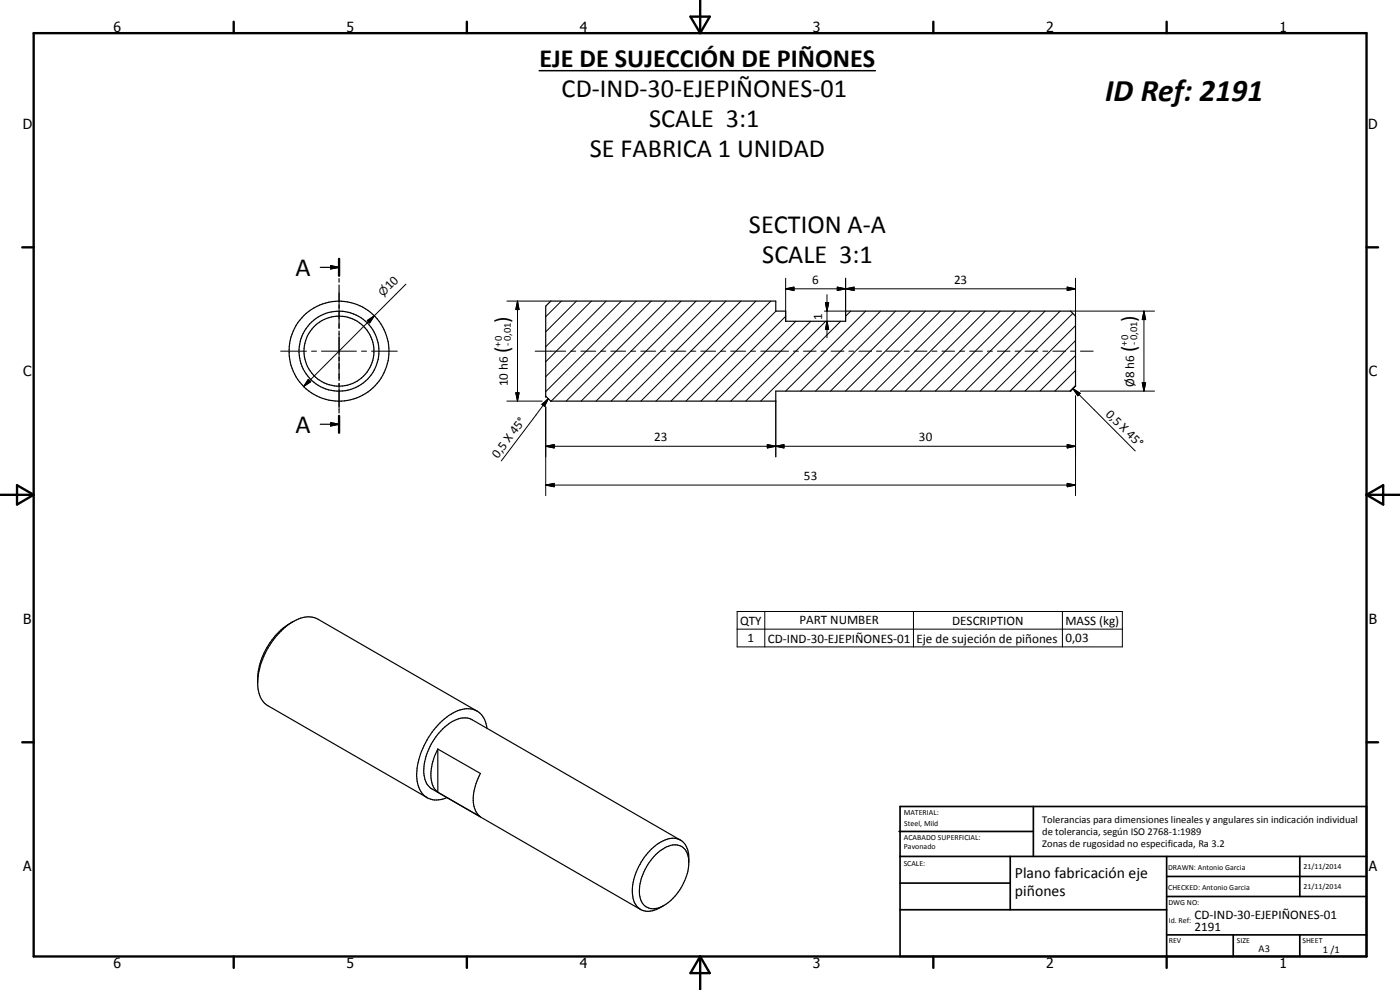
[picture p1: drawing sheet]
<svg xmlns="http://www.w3.org/2000/svg" width="420mm" height="297mm" viewBox="0 0 420 297" stroke-linecap="round" stroke-linejoin="round" font-family="sans-serif">
<g fill="none" stroke="#000" stroke-width=".35">
<path d="M99.2 79.7l2.6 .5-2.6 .5zM101.8 77.7v5M96.1 80.2h5.7M101.8 83.6v1.1M101.8 85.5v5.1M101.8 91.5v1M101.8 93.4v5M101.8 99.3v1.1M165.3 90.3h67.5v3h3v3.1h18v-3.1h67.5l1.5 1.6v21l-1.5 1.4h-88.5v3.1h-67.5l-1.5-1.5v-27zM101.8 101.3v5M101.8 107.2v1M101.8 109.1v5.1"/>
<path d="M101.8 115v1.1M101.8 117v5M96.1 127.3h5.7M99.2 126.8l2.6 .5-2.6 .5zM101.8 122.9v1M101.8 124.8v5M87.9 186.5a21.1 21.1 0 0 0-10.6 17.2M77.3 203.7a8.2 8.2 0 0 0 3.1 8.1l47.8 27.5M77.4 203.7a23.2 23.2 0 0 1 11.5-17.7 6.8 6.8 0 0 1 6.6-.2l47.7 27.6M77.4 203.7l-.1 .8M146.2 218.6a6 6 0 0 0-8.8-5.4 22.8 22.8 0 0 0-12.2 17.3 9.7 9.7 0 0 0 2.1 8.3 6.2 6.2 0 0 0 6.8 .5M131.4 224.7l12.8 7.4a13.1 13.1 0 0 0-1.3 11.5l1.3 1.5"/>
<path d="M131.4 224.7v13a7.9 7.9 0 0 1-1.8-7.7l.8-3zM195.5 254.8a8.7 8.7 0 0 1 7.9-3.1 5.1 5.1 0 0 1 3.3 5.2 16.1 16.1 0 0 1-10.2 16.1 4.8 4.8 0 0 1-6.7-4.7 18.2 18.2 0 0 1 5.7-13.5zM204.2 252.1l-62.5-36.2a6.5 6.5 0 0 0-7 1.3 18.2 18.2 0 0 0-7.4 15.5l.7 2.2 1.2 1.6 63 36.4M206.7 258a4.3 4.3 0 0 0-4.4-4.5 11.7 11.7 0 0 0-7.9 6 12.1 12.1 0 0 0-1.8 11.1 4.3 4.3 0 0 0 6.1 1.3l.6-.2"/>
<circle cx="101.7" cy="105.4" r="12"/>
<circle cx="101.7" cy="105.4" r="15"/>
<circle cx="101.7" cy="105.4" r="10.5"/>
</g>
<path d="M161.8 21.2h100.9" fill="none" stroke="#000" stroke-width=".46"/>
<g fill="none" stroke="#000" stroke-width=".71">
<path d="M10.1 9.9h400v277.1h-400zM70.1 6.5v3.4M140.1 6.5v3.4M207.2 5h5.8l-2.9 4.9zM210.1 0v9.9M280.1 6.5v3.4M350.1 6.5v3.4M6.7 74.2h3.4M101.8 77.7v5M410.1 74.2h3.5M101.8 124.8v5M.1 148.5h10"/>
<path d="M5.1 145.6l5 2.9-5 2.9zM410.1 148.5h10M410.1 148.5l5-2.9v5.8zM6.7 222.7h3.4M410.1 222.7h3.5M70.1 287v3.4M140.1 287v3.4M210.1 287v10M210.1 287l2.9 5h-5.8zM280.1 287v3.4M350.1 287v3.4"/>
</g>
<g fill="none" stroke="#000" stroke-width=".51">
<path d="M269.8 249.5h40.3M270.1 242h140v45h-140zM270.1 257h140M303.2 257v16M310.1 242v15M350.1 257v30M390.1 257v12M270.1 265h33.1M270.1 273h80M350.1 269h60M350.1 263h60M350.1 280.5h60"/>
<path d="M370.1 280.5v6.5M390.1 280.5v6.5"/>
</g>
<g fill="#000">
<path d="M99.2 79.7l2.6 .5-2.6 .5zM110.2 96.2l2.1-1.5-1.4 2.2zM155.3 90.3l.5 2.6h-1zM235.8 86.7l2.5-.6v1.1zM247.7 90.8h1l-.5 2.5zM248.2 96.4l.5 2.4h-1zM251.3 86.1l2.5 .6-2.5 .5zM253.8 86.7l2.5-.6v1.1zM320.3 86.1l2.5 .6-2.5 .5zM343.3 93.3l.5 2.6h-1zM92.5 113.8l.7 .8-2.1 1.4zM154.8 117.9h1l-.5 2.5z"/>
<path d="M322 116.6l2.2 1.4-.7 .7zM342.8 114.9h1l-.5 2.4zM99.2 126.8l2.6 .5-2.6 .5zM162.6 121.3l1.9-1.7-1.1 2.3zM163.8 133.9l2.5-.5v1zM230.3 133.4l2.5 .5-2.5 .5zM232.8 133.9l2.5-.5v1zM320.3 133.4l2.5 .5-2.5 .5zM163.8 145.5l2.5-.5v1zM320.3 145l2.5 .5-2.5 .5z"/>
</g>
<g fill="none" stroke="#000" stroke-width=".3">
<path d="M101.8 87.9v7.7M101.8 97.1v1.5M110.2 96.2l2.1-1.5-1.4 2.2zM121.8 85.3l-30.7 30.7M152.1 90.3h13.2M155.3 90.3l.5 2.6h-1zM155.3 90.3v30.1M168.5 90.3l-4.7 4.7M173 90.3l-9.2 9.3M177.5 90.3l-13.7 13.8M181.9 90.3l-18.1 18.2M186.5 90.3l-22.7 22.7"/>
<path d="M191 90.3l-27.2 27.2M195.4 90.3l-30 30.1M199.9 90.3l-30 30.1M204.4 90.3l-30 30.1M208.9 90.3l-30 30.1M213.4 90.3l-30 30.1M217.9 90.3l-30 30.1M222.4 90.3l-30 30.1M226.9 90.3l-30 30.1M231.3 90.3l-29.9 30.1M232.9 93.3l-27 27.1M235.8 86.7l2.5-.6v1.1z"/>
<path d="M235.8 94.9l-25.5 25.5M235.8 86.7h87M235.8 83.5v12.9M238.8 96.4l-24 24M243.3 96.4l-24 24M247.4 93.3h6.4M247.7 90.8h1l-.5 2.5zM247.8 96.4l-24 24M248.2 96.4l.5 2.4h-1zM248.2 88.4v12.9M251.3 86.1l2.5 .6-2.5 .5zM252.3 96.4l-24 24"/>
<path d="M253.8 86.7l2.5-.6v1.1zM253.8 83.5v12.9M255.3 93.3l-1.5 1.6M259.8 93.3l-24 24M264.3 93.3l-24 24M268.8 93.3l-24 24M273.3 93.3l-24.1 24M277.7 93.3l-24 24M282.2 93.3l-24 24M286.7 93.3l-24 24M291.2 93.3l-24 24M295.7 93.3l-24 24"/>
<path d="M300.2 93.3l-24 24M304.7 93.3l-24 24M309.2 93.3l-24 24M313.6 93.3l-23.9 24M318.2 93.3l-24 24M320.3 86.1l2.5 .6-2.5 .5zM321.3 93.3h25.2M322 94l-23.3 23.3M322.8 97.7l-19.7 19.6M322.8 83.5v11.4M343.3 93.3l.5 2.6h-1zM343.3 93.3v24"/>
<path d="M84.2 105.4h7.8M92.5 113.8l.7 .8-2.1 1.4zM93.5 105.4h1.5M96.5 105.4h10.5M101.8 100.1v10.5M101.8 112.1v1.5M101.8 115.1v7.8M108.5 105.4h1.5M111.5 105.4h7.7M154.8 117.9h1l-.5 2.5zM160.6 105.4h9.2M163.8 118.9v.3"/>
<path d="M164.5 119.6l-14.1 18.7M171.3 105.4h1.5M174.3 105.4h4.5M180.3 105.4h1.5M183.3 105.4h4.5M189.3 105.4h1.5M192.3 105.4h4.5M198.3 105.4h1.5M201.3 105.4h4.5M207.3 105.4h1.5M210.3 105.4h4.5M216.3 105.4h1.5"/>
<path d="M219.3 105.4h4.5M225.3 105.4h1.5M228.3 105.4h8.3M238.1 105.4h1.5M241.1 105.4h3.8M246.4 105.4h1.5M249.4 105.4h3.9M254.8 105.4h1.4M257.8 105.4h3.8M263 105.4h1.6M266.1 105.4h3.8M271.4 105.4h1.5"/>
<path d="M274.4 105.4h3.8M279.7 105.4h1.5M282.7 105.4h3.8M288 105.4h1.5M291 105.4h3.8M296.3 105.4h1.5M299.3 105.4h3.8M304.6 105.4h1.5M307.6 105.4h3.9M313 105.4h1.5M316 105.4h3.8M321.3 105.4h1.5"/>
<path d="M321.3 117.3h.1M322 116.6l2.2 1.4-.7 .7zM322 116.6l18.7 18.7M322.8 115.7l-1.7 1.6M322.8 111.2l-6.2 6.1M322.8 106.7l-10.7 10.6M322.8 102.2l-15.2 15.1M322.8 115.9v.1M322.8 118.8v29.9M324.2 117.3h22.3M324.3 105.4h3.8M342.8 114.9h1l-.5 2.4z"/>
<path d="M152.1 120.4h10.6M162.6 121.3l1.9-1.7-1.1 2.3zM163.8 133.9l2.5-.5v1zM163.8 122v26.7M163.8 133.9h159M165.3 120.4h.1M230.3 133.4l2.5 .5-2.5 .5zM232.8 120.4h.1M232.8 133.9l2.5-.5v1zM232.8 120.4v16.7M320.3 133.4l2.5 .5-2.5 .5zM163.8 145.5l2.5-.5v1z"/>
<path d="M163.8 145.5h159M320.3 145l2.5 .5-2.5 .5zM221.2 183.5h115.6v10.6h-115.6zM221.2 188.8h115.6M229.5 183.5v10.6M274.1 183.5v10.6M318.8 183.5v10.6"/>
</g>
<text font-size="9.4" x="331.7" y="30.4">ID Ref: 2191</text>
<g font-size="7.9">
<text x="161.9" y="20.2">EJE DE SUJECCIÓN DE PIÑONES</text>
<text x="168.6" y="29.1">CD-IND-30-EJEPIÑONES-01</text>
<text x="194.8" y="38.1">SCALE 3:1</text>
<text x="177" y="47.1">SE FABRICA 1 UNIDAD</text>
<text x="224.8" y="69.8">SECTION A-A</text>
<text x="88.7" y="82.8">A</text>
<text x="228.8" y="78.8">SCALE 3:1</text>
<text x="88.7" y="129.8">A</text>
</g>
<g font-size="6.3">
<text x="152.7" y="96.9" transform="rotate(-90 152.7 96.9)">)</text>
<text x="340.7" y="96.6" transform="rotate(-90 340.7 96.6)">)</text>
<text x="152.7" y="105.8" transform="rotate(-90 152.7 105.8)">(</text>
<text x="340.7" y="105.5" transform="rotate(-90 340.7 105.5)">(</text>
</g>
<g font-size="4.7">
<text x="304.6" y="263.5">Plano fabricación eje</text>
<text x="304.6" y="268.9">piñones</text>
</g>
<g font-size="4.2">
<text x="34" y="9.6">6</text>
<text x="104" y="9.6">5</text>
<text x="174" y="9.6">4</text>
<text x="244" y="9.6">3</text>
<text x="314" y="9.6">2</text>
<text x="384" y="9.6">1</text>
<text x="6.8" y="38.7">D</text>
<text x="410.6" y="38.7">D</text>
<text x="7" y="112.9">C</text>
<text x="410.8" y="112.9">C</text>
<text x="7" y="187.1">B</text>
<text x="410.8" y="187.1">B</text>
<text x="7" y="261.4">A</text>
<text x="410.8" y="261.4">A</text>
<text x="34" y="290.4">6</text>
<text x="104" y="290.4">5</text>
<text x="174" y="290.4">4</text>
<text x="244" y="290.4">3</text>
<text x="314" y="290.4">2</text>
<text x="384" y="290.4">1</text>
</g>
<g font-size="3.9">
<text x="117" y="87.1" transform="rotate(-45 117 87.1)">10</text>
<text x="243.8" y="85.1">6</text>
<text x="286.3" y="85.1">23</text>
<text x="246.7" y="95.9" transform="rotate(-90 246.7 95.9)">1</text>
<text x="152.4" y="115.9" transform="rotate(-90 152.4 115.9)">10 h6</text>
<text x="340.4" y="116.2" transform="rotate(-90 340.4 116.2)">Ø8 h6</text>
<text x="331.7" y="124.4" transform="rotate(45 331.7 124.4)">0,5 X 45°</text>
<text x="149.4" y="137.6" transform="rotate(-53 149.4 137.6)">0,5 X 45°</text>
<text x="196.3" y="132.4">23</text>
<text x="275.8" y="132.4">30</text>
<text x="241.3" y="144">53</text>
<text x="222.1" y="187.4">QTY</text>
<text x="239.9" y="187.4">PART NUMBER</text>
<text x="285.7" y="187.4">DESCRIPTION</text>
<text x="319.7" y="187.5">MASS (kg)</text>
<text x="224.4" y="192.7">1</text>
<text x="230.4" y="193">CD-IND-30-EJEPIÑONES-01</text>
<text x="275.1" y="192.8">Eje de sujeción de piñones</text>
<text x="319.7" y="192.7">0,03</text>
<text x="358.5" y="275.6">CD-IND-30-EJEPIÑONES-01</text>
<text x="358.5" y="279.4">2191</text>
</g>
<text font-size="3.3" x="115" y="89.1" transform="rotate(-45 115 89.1)">⌀</text>
<g font-size="3.1">
<text x="150.4" y="104.2" transform="rotate(-90 150.4 104.2)">+0</text>
<text x="153.3" y="103.9" transform="rotate(-90 153.3 103.9)">-0,01</text>
<text x="338.4" y="103.9" transform="rotate(-90 338.4 103.9)">+0</text>
<text x="341.3" y="103.6" transform="rotate(-90 341.3 103.6)">-0,01</text>
<text x="312.7" y="246.8">Tolerancias para dimensiones lineales y angulares sin indicación individual</text>
<text x="312.7" y="250.4">de tolerancia, según ISO 2768-1:1989</text>
<text x="312.7" y="254">Zonas de rugosidad no especificada, Ra 3.2</text>
<text x="377.7" y="285.6">A3</text>
<text x="397" y="285.9">1 /1</text>
</g>
<g font-size="2.4">
<text x="271.2" y="244.4">MATERIAL:</text>
<text x="271.3" y="252">ACABADO SUPERFICIAL:</text>
<text x="271.4" y="247.9">Steel, Mild</text>
<text x="271.3" y="254.6">Pavonado</text>
<text x="271.2" y="259.7">SCALE:</text>
<text x="350.6" y="260.9">DRAWN: Antonio Garcia</text>
<text x="391.2" y="260.6">21/11/2014</text>
<text x="350.6" y="267">CHECKED: Antonio Garcia</text>
<text x="391.2" y="266.7">21/11/2014</text>
<text x="350.6" y="271.4">DWG NO:</text>
<text x="350.8" y="276.9">Id. Ref:</text>
<text x="350.8" y="282.8">REV</text>
<text x="371.2" y="282.9">SIZE</text>
<text x="390.9" y="282.9">SHEET</text>
</g>
</svg>
